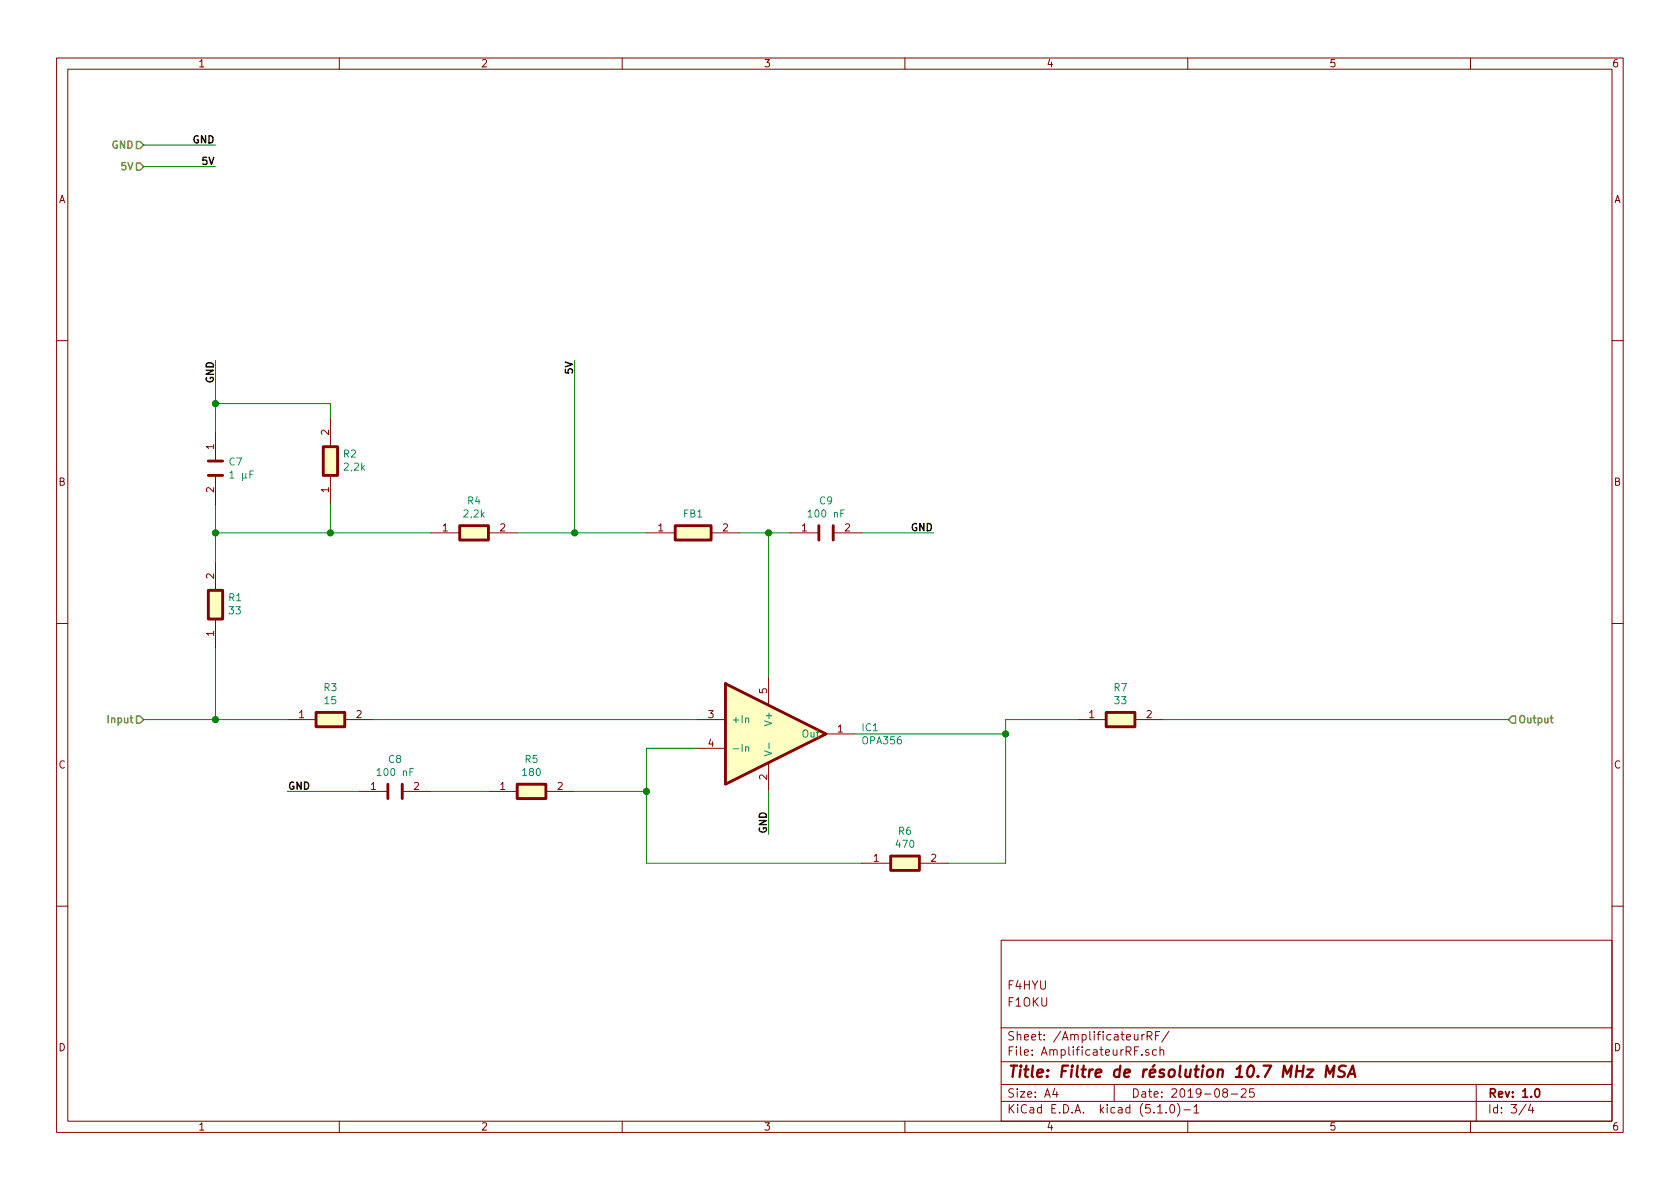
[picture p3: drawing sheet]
EESchema Schematic File Version 4
LIBS:Filtre-de-resolution-MSA-200-Hz-cache
EELAYER 29 0
EELAYER END
$Descr A4 11693 8268
encoding utf-8
Sheet 3 4
Title "Filtre de résolution 10.7 MHz MSA"
Date "2019-08-25"
Rev "1.0"
Comp ""
Comment1 "F1OKU"
Comment2 "F4HYU"
Comment3 ""
Comment4 ""
$EndDescr
Text HLabel 1000 5000 0    50   Input ~ 10
Input
Text HLabel 10500 5000 2    50   Input ~ 10
Output
Text HLabel 1000 1000 0    50   Input ~ 10
GND
Text HLabel 1000 1150 0    50   Input ~ 10
5V
Wire Wire Line
	1000 1000 1500 1000
Wire Wire Line
	1000 1150 1500 1150
Text Label 1500 1150 2    50   ~ 10
5V
Text Label 1500 1000 2    50   ~ 10
GND
$Comp
L resistance_0805:Resistance R1
U 1 1
P 1500 4200
F 0 "R1" V 1546 4115 50  0000 R CNN
F 1 "33" V 1455 4115 50  0000 R CNN
F 2 "Kicad-Empreintes:resistance_0805" H 1500 4000 50  0001 C CNN
F 3 "" H 1500 4200 50  0001 C CNN
	1    1500 4200
	0    -1   -1   0   
$EndComp
$Comp
L resistance_0805:Resistance R3
U 1 1
P 2300 5000
F 0 "R3" H 2300 5225 50  0000 C CNN
F 1 "15" H 2300 5134 50  0000 C CNN
F 2 "Kicad-Empreintes:resistance_0805" H 2300 4800 50  0001 C CNN
F 3 "" H 2300 5000 50  0001 C CNN
	1    2300 5000
	1    0    0    -1  
$EndComp
$Comp
L resistance_0805:Resistance R2
U 1 1
P 2300 3200
F 0 "R2" V 2346 3116 50  0000 R CNN
F 1 "2,2k" V 2255 3116 50  0000 R CNN
F 2 "Kicad-Empreintes:resistance_0805" H 2300 3000 50  0001 C CNN
F 3 "" H 2300 3200 50  0001 C CNN
	1    2300 3200
	0    -1   -1   0   
$EndComp
Wire Wire Line
	1500 3000 1500 2800
Text Label 1500 2500 3    50   ~ 10
GND
Wire Wire Line
	1500 2800 2300 2800
Wire Wire Line
	2300 2800 2300 2900
Connection ~ 1500 2800
Wire Wire Line
	1500 2800 1500 2500
Wire Wire Line
	1500 3500 1500 3700
Wire Wire Line
	2300 3500 2300 3700
Wire Wire Line
	2300 3700 1500 3700
Connection ~ 1500 3700
Wire Wire Line
	1500 3700 1500 3900
Wire Wire Line
	1500 4500 1500 5000
Wire Wire Line
	1500 5000 2000 5000
Wire Wire Line
	1000 5000 1500 5000
Connection ~ 1500 5000
$Comp
L resistance_0805:Resistance R4
U 1 1
P 3300 3700
F 0 "R4" H 3300 3925 50  0000 C CNN
F 1 "2,2k" H 3300 3834 50  0000 C CNN
F 2 "Kicad-Empreintes:resistance_0805" H 3300 3500 50  0001 C CNN
F 3 "" H 3300 3700 50  0001 C CNN
	1    3300 3700
	1    0    0    -1  
$EndComp
Wire Wire Line
	2300 3700 3000 3700
Connection ~ 2300 3700
Wire Wire Line
	3600 3700 4000 3700
Wire Wire Line
	4000 3700 4000 2500
Connection ~ 4000 3700
Wire Wire Line
	4000 3700 4500 3700
Text Label 4000 2500 3    50   ~ 10
5V
Text Label 6500 3700 2    50   ~ 10
GND
Wire Wire Line
	6000 3700 6500 3700
$Comp
L SOT-23:OPA356 IC1
U 1 1
P 5350 5100
F 0 "IC1" H 5994 5146 50  0000 L CNN
F 1 "OPA356" H 5994 5055 50  0000 L CNN
F 2 "Kicad-Empreintes:SOT-23" H 5350 5900 50  0001 C CNN
F 3 "" H 5450 4900 50  0001 C CNN
	1    5350 5100
	1    0    0    -1  
$EndComp
Wire Wire Line
	5350 3700 5350 4700
Wire Wire Line
	5350 3700 5500 3700
Wire Wire Line
	2600 5000 4850 5000
$Comp
L resistance_0805:Resistance R5
U 1 1
P 3700 5500
F 0 "R5" H 3700 5725 50  0000 C CNN
F 1 "180" H 3700 5634 50  0000 C CNN
F 2 "Kicad-Empreintes:resistance_0805" H 3700 5300 50  0001 C CNN
F 3 "" H 3700 5500 50  0001 C CNN
	1    3700 5500
	1    0    0    -1  
$EndComp
Text Label 2000 5500 0    50   ~ 10
GND
Wire Wire Line
	4850 5200 4500 5200
Wire Wire Line
	4500 5200 4500 5500
Wire Wire Line
	4500 5500 4000 5500
Wire Wire Line
	3400 5500 3000 5500
Wire Wire Line
	2500 5500 2000 5500
$Comp
L resistance_0805:Resistance R6
U 1 1
P 6300 6000
F 0 "R6" H 6300 6225 50  0000 C CNN
F 1 "470" H 6300 6134 50  0000 C CNN
F 2 "Kicad-Empreintes:resistance_0805" H 6300 5800 50  0001 C CNN
F 3 "" H 6300 6000 50  0001 C CNN
	1    6300 6000
	1    0    0    -1  
$EndComp
Wire Wire Line
	4500 5500 4500 6000
Wire Wire Line
	4500 6000 6000 6000
Connection ~ 4500 5500
Wire Wire Line
	5950 5100 7000 5100
Wire Wire Line
	7000 5100 7000 6000
Wire Wire Line
	7000 6000 6600 6000
Text Label 5350 5800 1    50   ~ 10
GND
Wire Wire Line
	5350 5500 5350 5800
$Comp
L resistance_0805:Resistance R7
U 1 1
P 7800 5000
F 0 "R7" H 7800 5225 50  0000 C CNN
F 1 "33" H 7800 5134 50  0000 C CNN
F 2 "Kicad-Empreintes:resistance_0805" H 7800 4800 50  0001 C CNN
F 3 "" H 7800 5000 50  0001 C CNN
	1    7800 5000
	1    0    0    -1  
$EndComp
Wire Wire Line
	7500 5000 7000 5000
Wire Wire Line
	7000 5000 7000 5100
Connection ~ 7000 5100
Wire Wire Line
	8100 5000 10500 5000
$Comp
L Ferite-bead:FeriteBead FB1
U 1 1
P 4800 3700
F 0 "FB1" H 4825 3834 50  0000 C CNN
F 1 "FeriteBead" H 4800 3600 50  0001 C CNN
F 2 "Kicad-Empreintes:FB_0805" H 4850 3500 50  0001 C CNN
F 3 "" H 4800 3700 50  0001 C CNN
	1    4800 3700
	1    0    0    -1  
$EndComp
Wire Wire Line
	5150 3700 5350 3700
Connection ~ 5350 3700
$Comp
L condensateur_0805:Condensateur C7
U 1 1
P 1500 3250
F 0 "C7" V 1454 3338 50  0000 L CNN
F 1 "1 µF" V 1545 3338 50  0000 L CNN
F 2 "Kicad-Empreintes:condensateur_0805" H 1500 3050 50  0001 C CNN
F 3 "" H 1500 3250 50  0001 C CNN
	1    1500 3250
	0    1    1    0   
$EndComp
$Comp
L condensateur_0805:Condensateur C9
U 1 1
P 5750 3700
F 0 "C9" H 5750 3925 50  0000 C CNN
F 1 "100 nF" H 5750 3834 50  0000 C CNN
F 2 "Kicad-Empreintes:condensateur_0805" H 5750 3500 50  0001 C CNN
F 3 "" H 5750 3700 50  0001 C CNN
	1    5750 3700
	1    0    0    -1  
$EndComp
$Comp
L condensateur_0805:Condensateur C8
U 1 1
P 2750 5500
F 0 "C8" H 2750 5725 50  0000 C CNN
F 1 "100 nF" H 2750 5634 50  0000 C CNN
F 2 "Kicad-Empreintes:condensateur_0805" H 2750 5300 50  0001 C CNN
F 3 "" H 2750 5500 50  0001 C CNN
	1    2750 5500
	1    0    0    -1  
$EndComp
$EndSCHEMATC
